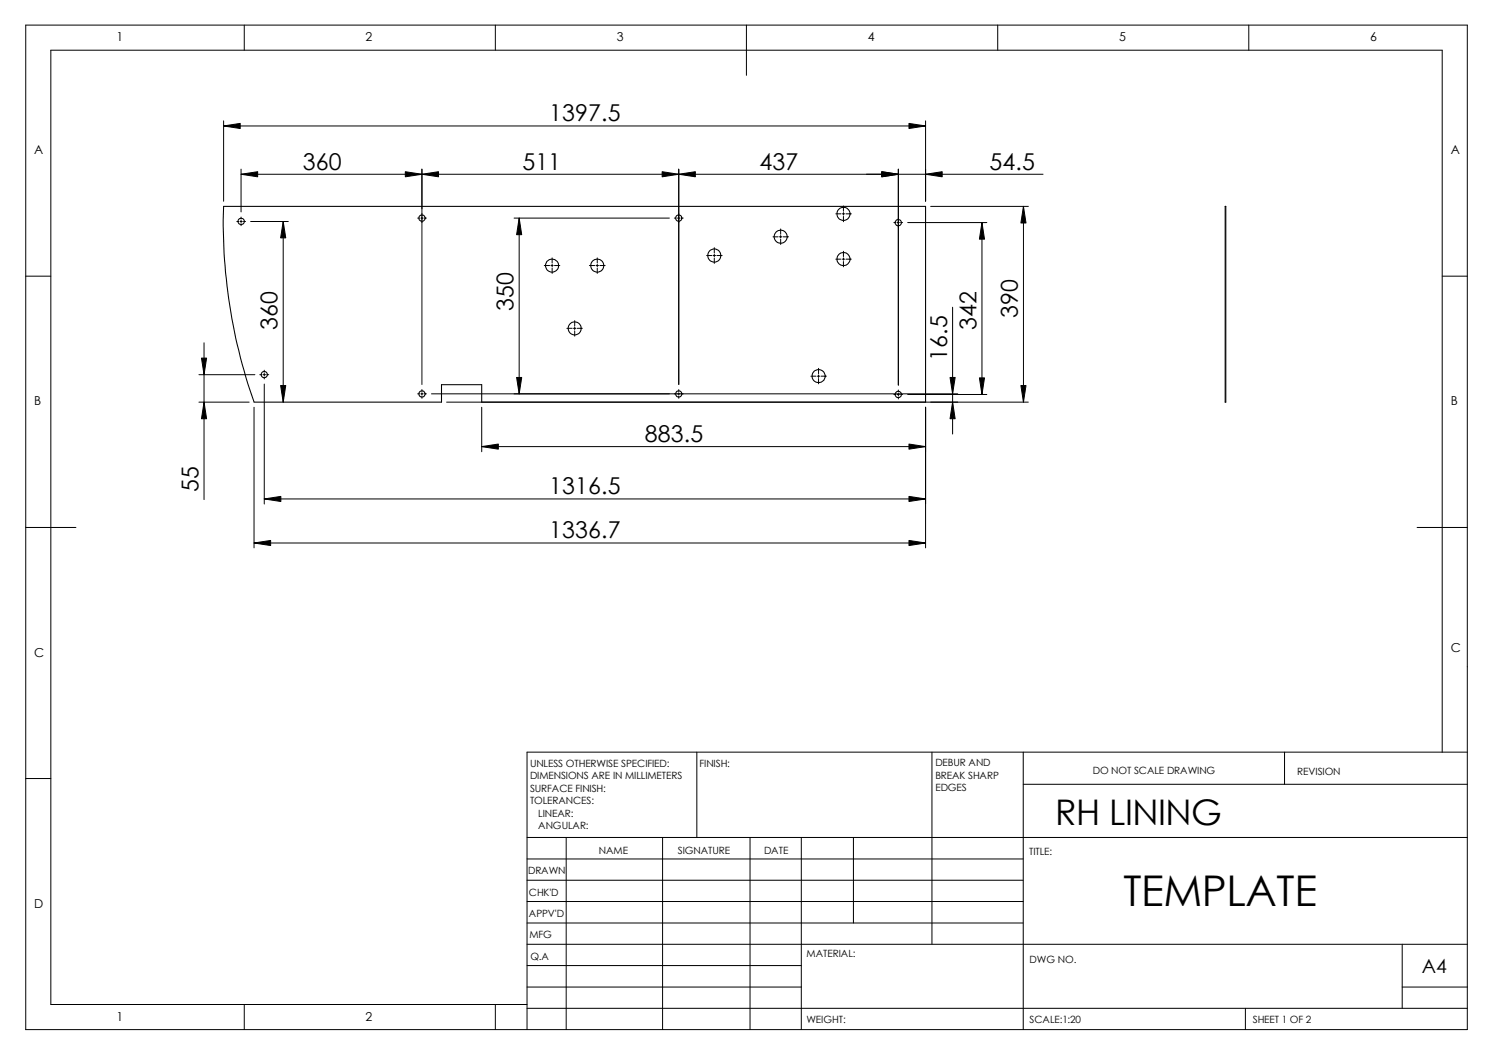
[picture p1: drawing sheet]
<svg xmlns="http://www.w3.org/2000/svg" width="297mm" height="210mm" viewBox="0 0 297 210" stroke-linecap="round" stroke-linejoin="round" font-family="sans-serif">
<g fill="none" stroke="#000" stroke-width=".2">
<path d="M5.1 5h286.8v199.9h-286.8zM48.6 5v5M98.5 5v5M148.5 5v10M198.5 5v5M248.5 5v5M44.5 25.1l3.3-.5v1zM44.5 24v16M44.5 25.1h139.6M48 34.7l3.3-.5v1zM48 33.7v8.5M48 34.7h159.5"/>
<path d="M80.6 34.2l3.3 .5-3.3 .5zM83.9 34.7l3.3-.5v1zM83.9 33.7v42.8M131.7 34.2l3.3 .5-3.3 .5zM135 34.7l3.3-.5v1zM135 33.7v42.8M175.4 34.2l3.3 .5-3.3 .5zM178.7 33.7v42.9M180.8 24.6l3.3 .5-3.3 .5zM184.1 34.7l3.3-.5v1zM184.1 24v16M5.1 54.9h5"/>
<path d="M47.1 44.1h.4M47.7 44.1h.5M48 43.2v.4M48 43.8v.5M48 44.5v.4M48.5 44.1h.3M49.9 44.1h7.5M56.3 44.1l.6 3.2h-1.1zM56.3 44.1v35.9M83.1 43.4h.4M83.7 43.4h.5M84.5 43.4h.3"/>
<path d="M102.3 43.4h30.9M103.3 43.4l.5 3.3h-1zM103.3 43.4v35M108.3 52.8h1M109.6 52.8h.5M109.9 51.3v1M109.9 52.6v.5M109.9 53.3v1.1M110.3 52.8h1.1M117.3 52.8h1M118.6 52.8h.5M118.8 51.3v1"/>
<path d="M118.8 52.6v.5M118.8 53.3v1.1M119.3 52.8h1.1M134.2 43.4h.3M134.8 43.4h.5M135.5 43.4h.4M140.6 50.8h1M141.9 50.8h.5M142.1 49.3v1M142.1 50.6v.5M142.1 51.4v1M142.6 50.8h1.1"/>
<path d="M153.8 47.1h1M155.1 47.1h.5M155.3 45.6v1M155.3 46.9v.4M155.3 47.6v1M155.8 47.1h1.1M166.3 51.6h1M166.3 42.5h1M167.6 51.6h.5M167.6 42.5h.5M167.8 41v1M167.8 42.3v.5"/>
<path d="M167.8 43.1v1M167.8 50v1.1M167.8 51.3v.5M167.8 52v1.1M168.3 51.6h1.1M168.3 42.5h1.1M177.8 44.3h.4M178.5 44.3h.4M179.2 44.3h.4M180.6 44.3h15.7M185.2 41.1h19.4M195.4 44.3l.5 3.3h-1z"/>
<path d="M195.4 44.3v34.2M203.6 41.1l.5 3.3h-1zM203.6 41.1v38.9M286.9 54.9h5M39.6 74.5h11.1M40.1 71.2h1l-.5 3.3zM40.6 68.2v31.2M51.7 74.5h.4M52.3 74.5h.5M52.6 73.7v.3M52.6 74.3v.5M52.6 75v.4"/>
<path d="M52.6 76.4v23.9M53.1 74.5h.4M55.8 76.7h1.1l-.6 3.3zM83.1 78.4h.4M83.7 78.4h.5M83.9 77.5v.4M83.9 78.1v.5M83.9 78.9v.3M84.5 78.4h.3M85.8 78.4h104.7M102.8 75.1h1l-.5 3.3zM112.8 65.3h1"/>
<path d="M114.1 65.3h.5M114.3 63.8v1.1M114.3 65.1v.5M114.3 65.8v1.1M114.8 65.3h1.1M135 77.5v.4M135 78.1v.5M135 78.9v.3M161.3 74.8h1M162.6 74.8h.5M162.9 73.3v1M162.9 74.6v.5"/>
<path d="M162.9 75.3v1.1M163.4 74.8h1M177.8 78.5h.4M178.5 78.5h.4M178.7 77.6v.4M178.7 78.2v.5M178.7 79v.4M179.2 78.5h.4M180.6 78.5h15.7M189 75.1h1l-.5 3.3zM189.5 61.1v25.3M194.9 75.2h1l-.5 3.3z"/>
<path d="M203.1 76.7h1l-.5 3.3zM39.6 80h10M40.6 80l.5 3.3h-1zM50.5 81v28M52.6 99.3l3.3-.5v1zM52.6 99.3h131.5M88.9 80h115.7M95.8 88.9l3.3-.6v1.1zM95.8 88.9h88.3M95.8 81v8.9M180.8 98.8l3.3 .5-3.3 .5zM180.8 88.3l3.3 .6-3.3 .5z"/>
<path d="M184.1 81v28M189.5 80l.5 3.3h-1zM5.1 104.9h10M50.5 108l3.3-.5v1zM50.5 108h133.6M180.8 107.5l3.3 .5-3.3 .5zM281.9 104.9h10M5.1 154.9h5M138.6 149.6v17M185.4 149.6v38.3M203.6 149.6v55.3M203.6 156h88.3"/>
<path d="M255.6 149.6v6.4M286.9 149.6v-139.6h-276.8v189.9h94.8M291.9 149.6h-187v55.3M104.9 166.6h187M104.9 170.9h98.7M104.9 175.1h98.7M104.9 179.4h98.7M112.6 166.6v38.3M131.8 166.6v38.3M149.2 166.6v38.3M159.4 166.6v38.3M169.8 166.6v17"/>
<path d="M48.6 199.9v5M98.5 199.9v5M104.9 183.6h98.7M104.9 187.9h187M104.9 192.1h54.5M104.9 196.4h54.5M279 196.4h12.9M279 187.9v12.7M104.9 200.6h187M247.8 200.6v4.3"/>
</g>
<g fill="none" stroke="#000" stroke-width=".21">
<path d="M243.8 41.1h.1v38.9h-.1zM50.5 80a107.4 107.4 0 0 1-6-38.9h139.6v38.9h-88.3v-3.5h-8v3.5h-37.3"/>
<circle cx="48" cy="44.1" r=".62"/>
<circle cx="84" cy="43.4" r=".62"/>
<circle cx="109.8" cy="52.8" r="1.3"/>
<circle cx="118.8" cy="52.8" r="1.31"/>
<circle cx="135" cy="43.4" r=".63"/>
<circle cx="142.1" cy="50.9" r="1.31"/>
<circle cx="155.3" cy="47.1" r="1.31"/>
<circle cx="167.8" cy="42.5" r="1.31"/>
<circle cx="167.8" cy="51.5" r="1.31"/>
<circle cx="178.7" cy="44.3" r=".62"/>
<circle cx="52.6" cy="74.5" r=".62"/>
<circle cx="84" cy="78.4" r=".62"/>
<circle cx="114.3" cy="65.3" r="1.3"/>
<circle cx="135" cy="78.4" r=".63"/>
<circle cx="162.9" cy="74.8" r="1.29"/>
<circle cx="178.7" cy="78.5" r=".62"/>
</g>
<g fill="#000">
<path d="M44.5 25.1l3.3-.5v1zM48 34.7l3.3-.5v1zM83.9 34.7l3.3-.5v1zM80.6 34.2l3.3 .5-3.3 .5zM131.7 34.2l3.3 .5-3.3 .5zM135 34.7l3.3-.5v1zM175.4 34.2l3.3 .5-3.3 .5zM180.8 24.6l3.3 .5-3.3 .5zM184.1 34.7l3.3-.5v1zM56.3 44.1l.6 3.2h-1.1zM103.3 43.4l.5 3.3h-1zM195.4 44.3l.5 3.3h-1z"/>
<path d="M203.6 41.1l.5 3.3h-1zM40.1 71.2h1l-.5 3.3zM102.8 75.1h1l-.5 3.3zM189 75.1h1l-.5 3.3zM194.9 75.2h1l-.5 3.3zM40.6 80l.5 3.3h-1zM52.6 99.3l3.3-.5v1zM55.8 76.7h1.1l-.6 3.3zM95.8 88.9l3.3-.6v1.1zM180.8 98.8l3.3 .5-3.3 .5zM180.8 88.3l3.3 .6-3.3 .5zM189.5 80l.5 3.3h-1z"/>
<path d="M203.1 76.7h1l-.5 3.3zM50.5 108l3.3-.5v1zM180.8 107.5l3.3 .5-3.3 .5z"/>
</g>
<text font-size="8.4" x="223.5" y="180.2">TEMPLATE</text>
<text font-size="7" x="209.9" y="164.1">RH LINING</text>
<g font-size="4.6">
<text x="109.3" y="24.1">1397.5</text>
<text x="60.3" y="33.7">360</text>
<text x="103.9" y="33.7">511</text>
<text x="151.1" y="33.7">437</text>
<text x="196.9" y="33.7">54.5</text>
<text x="55.2" y="65.7" transform="rotate(-90 55.2 65.7)">360</text>
<text x="102.2" y="61.9" transform="rotate(-90 102.2 61.9)">350</text>
<text x="194.3" y="65.7" transform="rotate(-90 194.3 65.7)">342</text>
<text x="202.5" y="63.2" transform="rotate(-90 202.5 63.2)">390</text>
<text x="188.4" y="71.8" transform="rotate(-90 188.4 71.8)">16.5</text>
<text x="128.3" y="87.9">883.5</text>
<text x="39.5" y="97.8" transform="rotate(-90 39.5 97.8)">55</text>
<text x="109.3" y="98.3">1316.5</text>
<text x="109.3" y="107.1">1336.7</text>
</g>
<text font-size="3.9" x="282.9" y="193.5">A4</text>
<g font-size="2.5">
<text x="23.2" y="8.2">1</text>
<text x="72.7" y="8.2">2</text>
<text x="122.7" y="8.2">3</text>
<text x="172.7" y="8.2">4</text>
<text x="222.7" y="8.2">5</text>
<text x="272.6" y="8.2">6</text>
<text x="6.8" y="30.7">A</text>
<text x="288.6" y="30.7">A</text>
<text x="6.8" y="80.6">B</text>
<text x="288.6" y="80.6">B</text>
<text x="6.8" y="130.6">C</text>
<text x="288.6" y="129.6">C</text>
<text x="6.8" y="180.6">D</text>
<text x="23.2" y="203.1">1</text>
<text x="72.7" y="203.1">2</text>
</g>
<g font-size="2">
<text x="105.4" y="152.5">UNLESS OTHERWISE SPECIFIED:</text>
<text x="105.4" y="155">DIMENSIONS ARE IN MILLIMETERS</text>
<text x="139.2" y="152.5">FINISH:</text>
<text x="186.1" y="152.4">DEBUR AND</text>
<text x="186.1" y="154.9">BREAK SHARP</text>
<text x="217.4" y="153.9">DO NOT SCALE DRAWING</text>
<text x="258.1" y="154.1">REVISION</text>
<text x="105.4" y="157.5">SURFACE FINISH:</text>
<text x="105.4" y="160">TOLERANCES:</text>
<text x="186.1" y="157.4">EDGES</text>
<text x="107.1" y="162.5">LINEAR:</text>
<text x="107.1" y="165">ANGULAR:</text>
<text x="105.1" y="174">DRAWN</text>
<text x="119.2" y="169.9">NAME</text>
<text x="134.9" y="169.9">SIGNATURE</text>
<text x="152" y="169.9">DATE</text>
<text x="204.8" y="170.2">TITLE:</text>
<text x="105.2" y="178.3">CHK'D</text>
<text x="105.2" y="182.4">APPV'D</text>
<text x="105.3" y="186.7">MFG</text>
<text x="105.5" y="191.1">Q.A</text>
<text x="160.5" y="190.5">MATERIAL:</text>
<text x="204.8" y="191.6">DWG NO.</text>
<text x="160.4" y="203.5">WEIGHT:</text>
<text x="204.8" y="203.5">SCALE:1:20</text>
<text x="249.3" y="203.5">SHEET 1 OF 2</text>
</g>
</svg>
